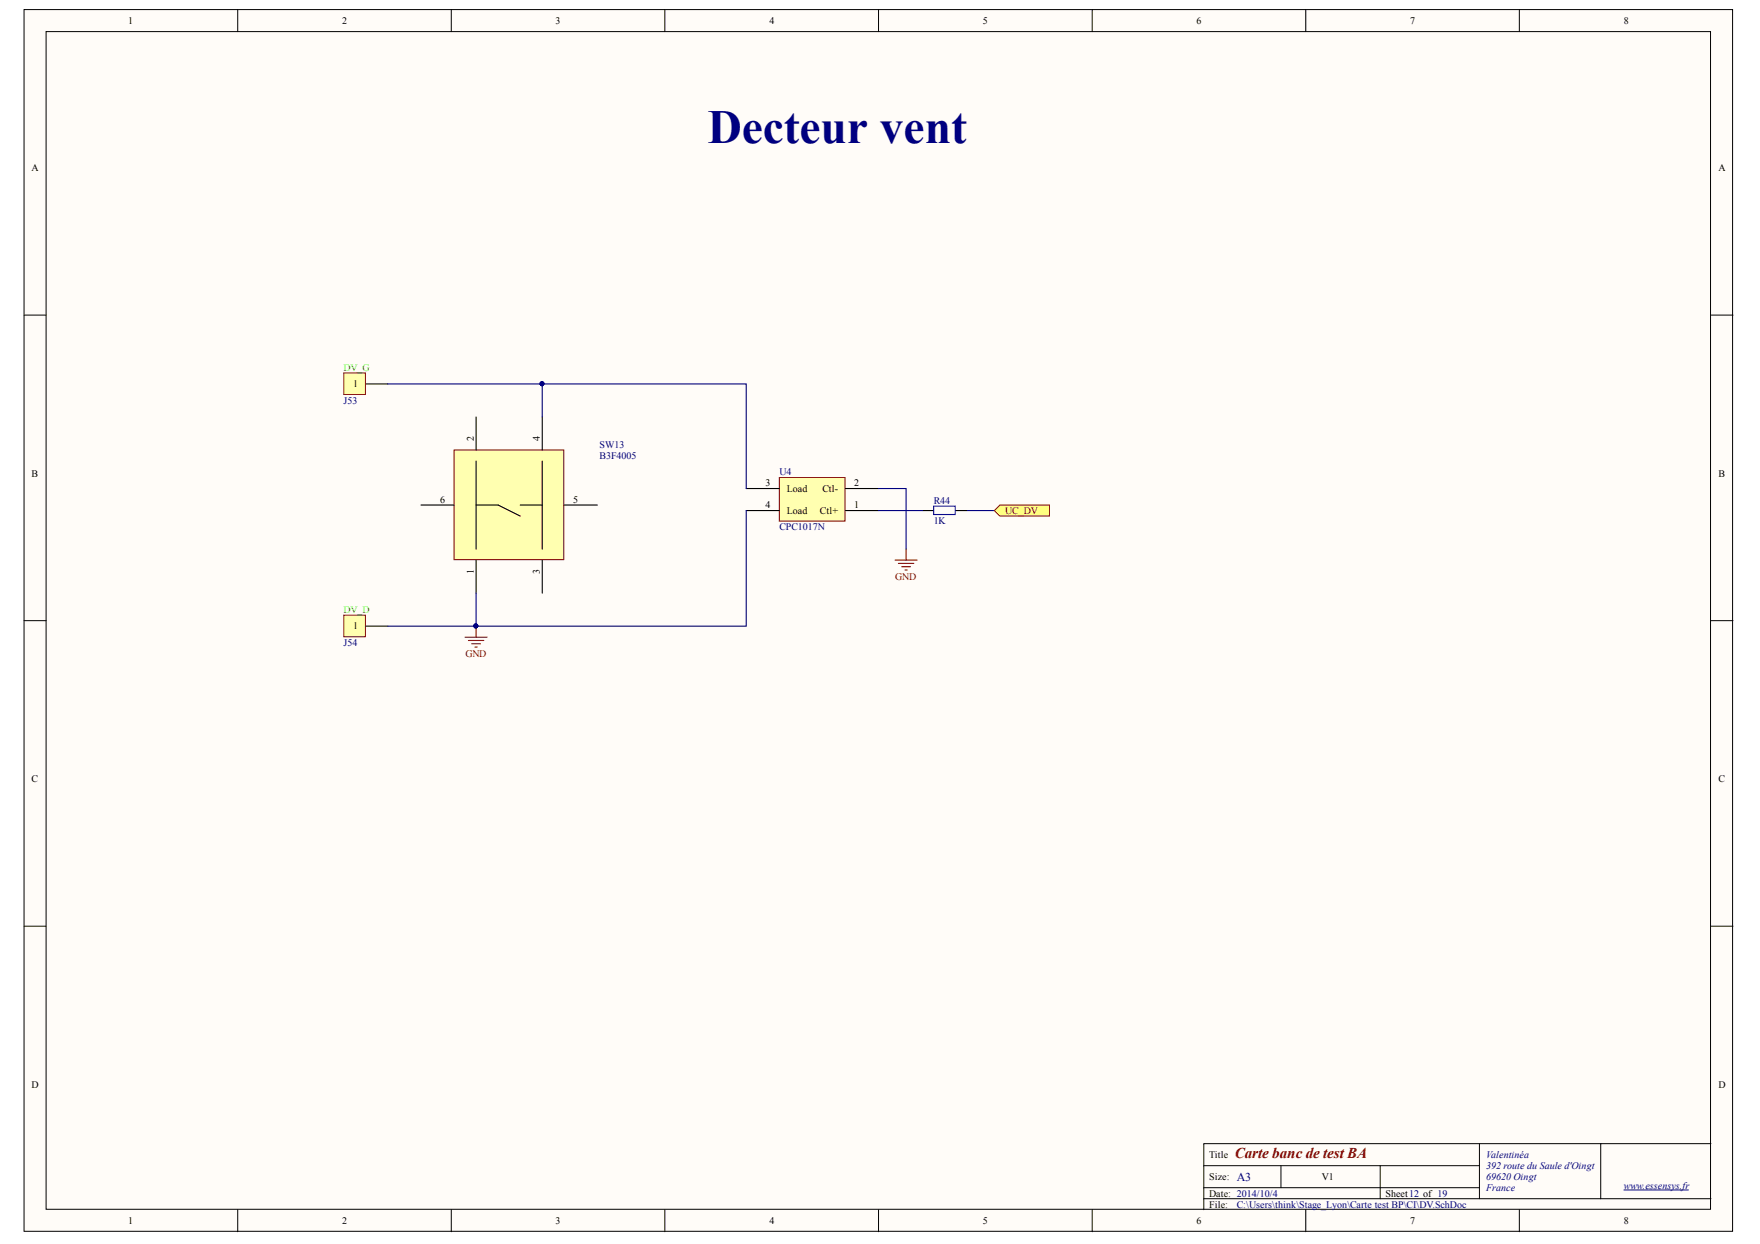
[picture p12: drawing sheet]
<svg xmlns="http://www.w3.org/2000/svg" width="297mm" height="210mm" viewBox="0 0 297 210" stroke-linecap="round" stroke-linejoin="round" font-family="sans-serif">
<g fill="#fffcf8" stroke="#000" stroke-width=".17">
<path d="M4.1 1.6h288.3v206.2h-288.3z"/>
<path d="M7.8 5.3h280.9v198.7h-280.9z"/>
</g>
<g fill="none" stroke="#000" stroke-width=".17">
<path d="M40.1 1.6v3.7M76.2 1.6v3.7M112.2 1.6v3.7M148.3 1.6v3.7M184.3 1.6v3.7M220.4 1.6v3.7M256.4 1.6v3.7M4.1 53.2h3.7M288.8 53.2h3.7M4.1 104.7h3.7M288.8 104.7h3.7M4.1 156.3h3.7"/>
<path d="M288.8 156.3h3.7M203.2 196.7h46.5M216.2 196.7v3.7M232.9 196.7v5.6M249.7 193v9.3M270.2 193h-67v11.1M288.8 193h-18.6v9.3M40.1 204.1v3.7M76.2 204.1v3.7M112.2 204.1v3.7M148.3 204.1v3.7M184.3 204.1v3.7"/>
<path d="M203.2 202.3h85.6M203.2 200.4h46.5M220.4 204.1v3.7M256.4 204.1v3.7"/>
</g>
<path d="M274.1 200.8h10.9" fill="none" stroke="#000080" stroke-width=".17"/>
<path d="M58 103.8h3.7v3.6h-3.7z" fill="#ffffb0" stroke="#800000" stroke-width=".17"/>
<path d="M61.7 105.7h3.8" fill="none" stroke="#000" stroke-width=".19"/>
<path d="M58 62.9h3.7v3.7h-3.7z" fill="#ffffb0" stroke="#800000" stroke-width=".17"/>
<path d="M61.7 64.8h3.8" fill="none" stroke="#000" stroke-width=".19"/>
<path d="M76.6 75.9h18.5v18.5h-18.5z" fill="#ffffb0" stroke="#800000" stroke-width=".17"/>
<path d="M80.4 70.4v5.5M80.4 77.8v14.9M91.5 70.4v5.5M91.5 77.8v14.9M71 85.2h5.6M80.4 85.2h3.7l3.7 1.9M80.4 94.5v5.6M87.8 85.2h3.7M91.5 94.5v5.6M95.2 85.2h5.6" fill="none" stroke="#000" stroke-width=".19"/>
<path d="M131.5 80.6h11.1v7.3h-11.1z" fill="#ffffb0" stroke="#800000" stroke-width=".17"/>
<path d="M125.9 82.4h5.6M125.9 86.1h5.6M142.7 82.4h5.6M142.7 86.1h5.6" fill="none" stroke="#000" stroke-width=".19"/>
<path d="M65.5 64.8h26M91.5 64.8h34.4v17.6M91.5 64.8v5.6M125.9 86.1v19.6h-45.5M148.3 82.4h4.6v10.3M163.2 86.1h4.6" fill="none" stroke="#000080" stroke-width=".19"/>
<g fill="#000080" stroke="#000080" stroke-width=".17">
<circle cx="91.5" cy="64.7" r=".33"/>
<circle cx="80.3" cy="105.6" r=".33"/>
</g>
<path d="M151.1 94.5h3.7M151.6 95.1h2.6M152.2 95.6h1.5M152.7 96.2h.4M152.9 92.7v1.8" fill="none" stroke="#800000" stroke-width=".19"/>
<path d="M167.8 86.1l.9-.9h8.4v1.9h-8.4z" fill-rule="evenodd" fill="#ffff80" stroke="#800000" stroke-width=".17"/>
<path d="M155.7 86.1h1.9M161.3 86.1h1.9" fill="none" stroke="#000" stroke-width=".19"/>
<path d="M157.6 85.4h3.6v1.4h-3.6z" fill="none" stroke="#00f" stroke-width=".19"/>
<path d="M148.3 86.1h7.4M80.4 100.1v5.6h-14.9" fill="none" stroke="#000080" stroke-width=".19"/>
<circle cx="80.3" cy="105.6" r=".33" fill="#000080" stroke="#000080" stroke-width=".17"/>
<path d="M78.5 107.5h3.7M79 108.1h2.7M79.6 108.6h1.5M80.2 109.2h.3M80.4 105.7v1.8" fill="none" stroke="#800000" stroke-width=".19"/>
<text font-size="8" fill="#000080" x="119.5" y="24.1">Decteur vent</text>
<text font-size="2.5" fill="#800000" x="208.4" y="195.4">Carte banc de test BA</text>
<text font-size="2" fill="#000080" x="208.7" y="199.2">A3</text>
<g font-size="1.7">
<text x="21.6" y="4">1</text>
<text x="57.7" y="4">2</text>
<text x="93.8" y="4">3</text>
<text x="129.9" y="4">4</text>
<text x="165.9" y="4">5</text>
<text x="202" y="4">6</text>
<text x="238" y="4">7</text>
<text x="274.1" y="4">8</text>
<text x="5.3" y="28.9">A</text>
<text x="290.1" y="28.9">A</text>
<text x="59.6" y="65.3">1</text>
<text x="80" y="74.5" transform="rotate(-90 80 74.5)">2</text>
<text x="91.1" y="74.5" transform="rotate(-90 91.1 74.5)">4</text>
<text x="5.3" y="80.4">B</text>
<text x="129.2" y="82.1">3</text>
<text x="132.8" y="83">Load</text>
<text x="138.8" y="83">Ctl-</text>
<text x="144.1" y="82.1">2</text>
<text x="290.1" y="80.4">B</text>
<text x="74.3" y="84.8">6</text>
<text x="96.7" y="84.8">5</text>
<text x="129.2" y="85.8">4</text>
<text x="132.8" y="86.7">Load</text>
<text x="138.4" y="86.7">Ctl+</text>
<text x="144.1" y="85.8">1</text>
<text x="80" y="96.8" transform="rotate(-90 80 96.8)">1</text>
<text x="91.1" y="96.8" transform="rotate(-90 91.1 96.8)">3</text>
<text x="59.6" y="106.2">1</text>
<text x="5.3" y="132">C</text>
<text x="290.1" y="132">C</text>
<text x="5.3" y="183.5">D</text>
<text x="290.1" y="183.5">D</text>
<text x="204.1" y="195.4">Title</text>
<text x="204.1" y="199.1">Size:</text>
<text x="204.1" y="201.9">Date: 2014/10/4</text>
<text x="204.1" y="203.8">File:</text>
<text x="223.1" y="199.1">V1</text>
<text x="233.8" y="201.9">Sheet12 of 19</text>
<text x="21.6" y="206.6">1</text>
<text x="57.7" y="206.6">2</text>
<text x="93.8" y="206.6">3</text>
<text x="129.9" y="206.6">4</text>
<text x="165.9" y="206.6">5</text>
<text x="202" y="206.6">6</text>
<text x="238" y="206.6">7</text>
<text x="274.1" y="206.6">8</text>
</g>
<g font-size="1.7" fill="#0f0">
<text x="58" y="62.6">DV_G</text>
<text x="58" y="103.4">DV_D</text>
</g>
<g font-size="1.7" fill="#000080">
<text x="58" y="68.1">J53</text>
<text x="101.2" y="75.6">SW13</text>
<text x="101.2" y="77.4">B3F4005</text>
<text x="131.5" y="80.2">U4</text>
<text x="131.5" y="89.5">CPC1017N</text>
<text x="157.6" y="88.4">1K</text>
<text x="157.6" y="85">R44</text>
<text x="58" y="109">J54</text>
<text x="250.8" y="195.4">Valentinéa</text>
<text x="250.8" y="197.3">392 route du Saule d'Oingt</text>
<text x="208.7" y="203.8">C:\Users\think\Stage_Lyon\Carte test BP\CI\DV.SchDoc</text>
<text x="250.8" y="199.1">69620 Oingt</text>
<text x="250.8" y="201">France</text>
<text x="274.1" y="200.6">www.essensys.fr</text>
</g>
<g font-size="1.7" fill="#800000">
<text x="169.7" y="86.7">UC_DV</text>
<text x="151.1" y="97.8">GND</text>
<text x="78.5" y="110.8">GND</text>
</g>
</svg>
